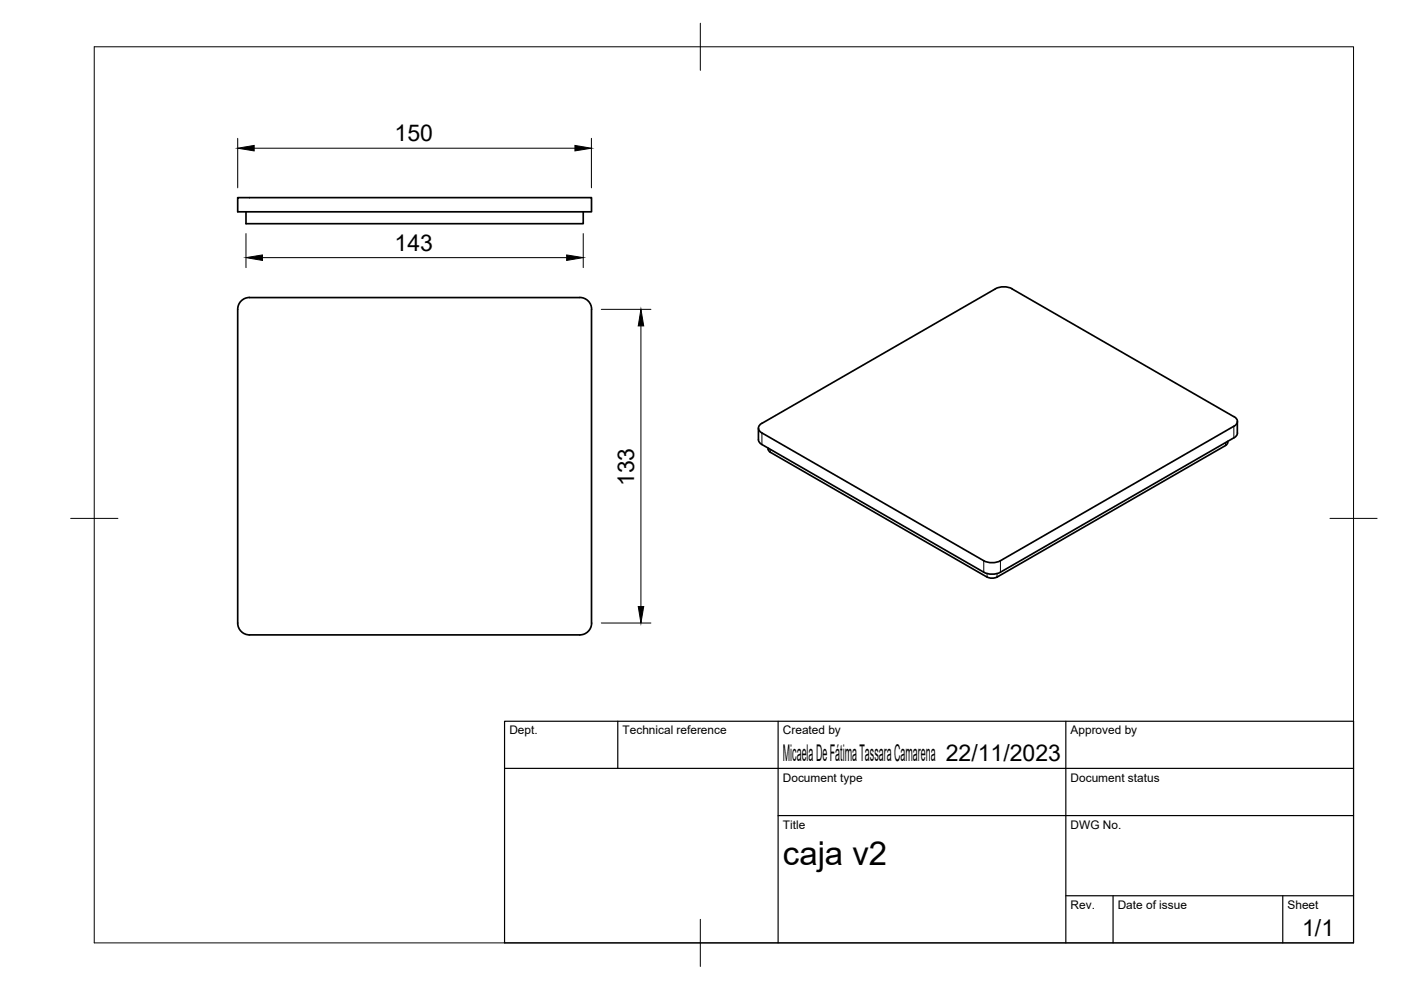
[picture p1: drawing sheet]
<svg xmlns="http://www.w3.org/2000/svg" width="297mm" height="210mm" viewBox="0 0 297 210" stroke-linecap="round" stroke-linejoin="round" font-family="sans-serif">
<!-- layer: Visible -->
<g fill="none" stroke="#000" stroke-width=".36">
<path d="M50.4 41.9h75v3h-75zM52.2 44.9v2.5h71.5v-2.5M211 61.2l-49.5 28.5a1.08 1.08 0 0 0-.7 1.1 1.08 1.08 0 0 0 .7 1l47.1 27.1a3.9 3.9 0 0 0 3.5 0l49.5-28.5M211 61.2a3.9 3.9 0 0 1 3.6 0M214.6 61.2l47 27.1M160.8 90.8v2.4a1.25 1.25 0 0 0 .7 1l47.1 27.1a3.9 3.9 0 0 0 3.5 0l49.5-28.5M162.9 95v.3M260.3 93.8l-.5 .6-48.8 28.1a2.37 2.37 0 0 1-1.7-.2l-46-26.4-.4-.6M260.3 93.6v.2M261.6 88.3a1.08 1.08 0 0 1 .8 1 1.08 1.08 0 0 1-.8 1.1M262.3 89.4v2.4M262.4 91.8a1.26 1.26 0 0 1-.8 1"/>
<path d="M50.4 132.1a2.51 2.51 0 0 0 2.5 2.5h70a2.51 2.51 0 0 0 2.5-2.5M50.4 132.1v-66.5a2.48 2.48 0 0 1 2.5-2.5h70a2.51 2.51 0 0 1 2.5 2.5v66.5"/>
</g>
<!-- layer: Visible Narrow -->
<path d="M161.5 91.8v2.4M163.3 95.3v.6M259.8 93.8v.7M261.6 90.4v2.4M208.6 118.9v2.4M212.1 118.9v2.4M209.3 121.6v.8M211.4 121.6v.8" fill="none" stroke="#000" stroke-width=".21"/>
<!-- layer: BORDER -->
<path d="M20 9.9h267v190h-267zM148.5 4.9v10M15 109.9h10M282 109.9h10M148.5 194.9v10" fill="none" stroke="#000" stroke-width=".21"/>
<!-- layer: TITLEBLOCK -->
<path d="M107 152.9h180v47h-180zM131 152.9v10M165 152.9v47M226 152.9v47M107 162.9h180M165 172.9h122M226 189.9h61M236 189.9v10M272 189.9v10" fill="none" stroke="#000" stroke-width=".25"/>
<!-- layer: FD_Dimensions -->
<path d="M50.4 29.3v10.5M53.9 31.4h68M125.4 29.3v10.5M52.2 49.5v7.2M55.6 54.6h64.5M123.7 49.5v7.2M127.5 65.6h10.5M135.9 69.1v59.5M127.5 132.1h10.5" fill="none" stroke="#000" stroke-width=".21"/>
<path d="M50.4 31.4l3.5-.6v1.2zM121.9 30.8l3.5 .6-3.5 .6zM52.2 54.6l3.4-.5v1.1zM120.1 54.1l3.6 .5-3.6 .6zM135.9 65.6l.6 3.5h-1.2zM135.3 128.6h1.2l-.6 3.5z" fill="#000" stroke="#000" stroke-width=".21"/>
<text font-size="7" x="166" y="183.4">caja v2</text>
<g font-size="4.9">
<text x="83.7" y="30">150</text>
<text x="83.7" y="53.2">143</text>
<text x="134.4" y="103.1" transform="rotate(-90 134.4 103.1)">133</text>
<text x="166" y="161.4">Micaela De Fátima Tassara Camarena 22/11/2023</text>
<text x="276.1" y="198.6">1/1</text>
</g>
<g font-size="2.5">
<text x="108" y="155.7">Dept.</text>
<text x="132" y="155.7">Technical reference</text>
<text x="166" y="155.7">Created by</text>
<text x="227" y="155.7">Approved by</text>
<text x="166" y="165.7">Document type</text>
<text x="227" y="165.7">Document status</text>
<text x="166" y="175.7">Title</text>
<text x="227" y="175.7">DWG No.</text>
<text x="227" y="192.7">Rev.</text>
<text x="237" y="192.7">Date of issue</text>
<text x="273" y="192.7">Sheet</text>
</g>
</svg>
